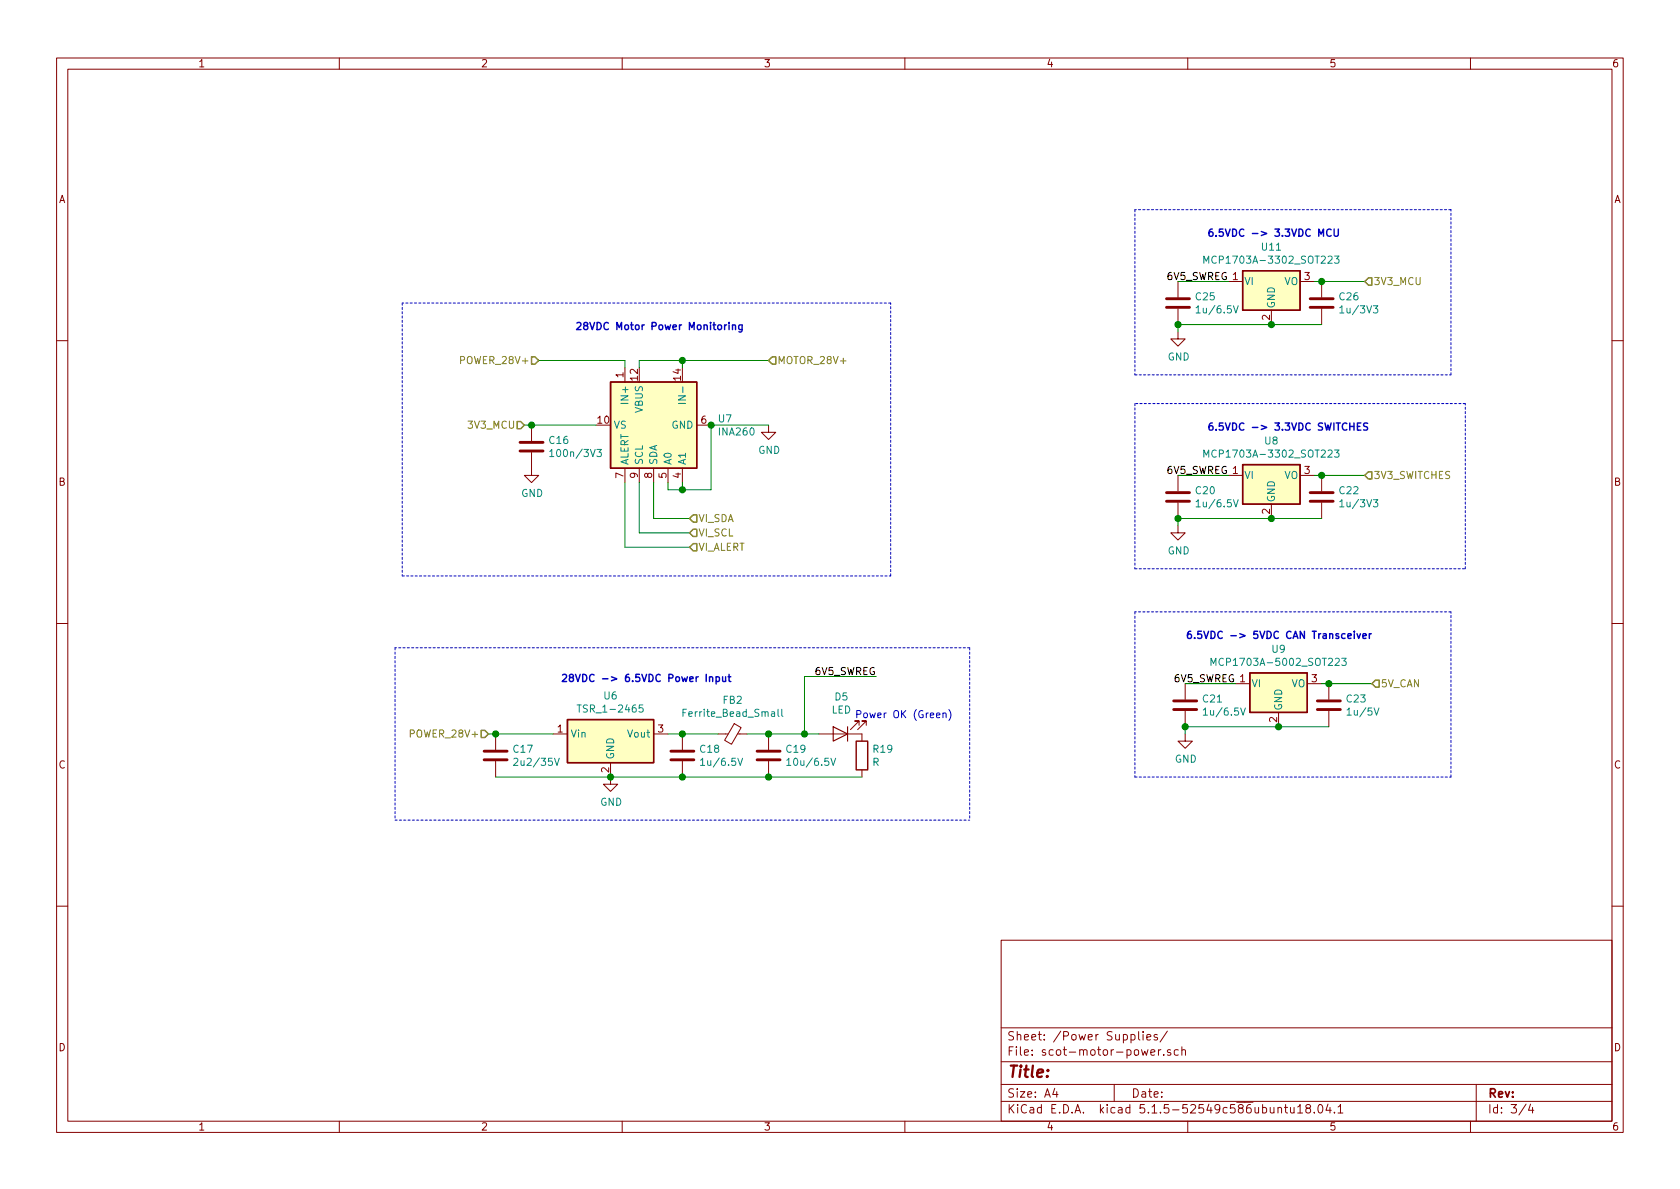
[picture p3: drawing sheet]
EESchema Schematic File Version 4
EELAYER 30 0
EELAYER END
$Descr A4 11693 8268
encoding utf-8
Sheet 3 4
Title ""
Date ""
Rev ""
Comp ""
Comment1 ""
Comment2 ""
Comment3 ""
Comment4 ""
$EndDescr
$Comp
L Sensor:INA260 U7
U 1 1
P 4550 2950
F 0 "U7" V 4504 2506 50  0000 R CNN
F 1 "INA260" V 4595 2506 50  0000 R CNN
F 2 "Package_SO:TSSOP-16_4.4x5mm_P0.65mm" H 4550 2350 50  0001 C CNN
F 3 "http://www.ti.com/lit/ds/symlink/ina260.pdf" H 4550 2850 50  0001 C CNN
	1    4550 2950
	0    -1   1    0   
$EndComp
Text HLabel 3750 2500 0    50   Input ~ 0
POWER_28V+
$Comp
L Device:C C17
U 1 1
P 3450 5250
F 0 "C17" H 3565 5296 50  0000 L CNN
F 1 "2u2/35V" H 3565 5205 50  0000 L CNN
F 2 "Capacitor_SMD:C_0603_1608Metric_Pad1.05x0.95mm_HandSolder" H 3488 5100 50  0001 C CNN
F 3 "~" H 3450 5250 50  0001 C CNN
	1    3450 5250
	1    0    0    -1  
$EndComp
$Comp
L Device:C C18
U 1 1
P 4750 5250
F 0 "C18" H 4865 5296 50  0000 L CNN
F 1 "1u/6.5V" H 4865 5205 50  0000 L CNN
F 2 "Capacitor_SMD:C_0603_1608Metric_Pad1.05x0.95mm_HandSolder" H 4788 5100 50  0001 C CNN
F 3 "~" H 4750 5250 50  0001 C CNN
	1    4750 5250
	1    0    0    -1  
$EndComp
$Comp
L Device:Ferrite_Bead_Small FB2
U 1 1
P 5100 5100
F 0 "FB2" V 4863 5100 50  0000 C CNN
F 1 "Ferrite_Bead_Small" V 4954 5100 50  0000 C CNN
F 2 "Inductor_SMD:L_0805_2012Metric_Pad1.15x1.40mm_HandSolder" V 5030 5100 50  0001 C CNN
F 3 "~" H 5100 5100 50  0001 C CNN
	1    5100 5100
	0    1    1    0   
$EndComp
$Comp
L Device:C C19
U 1 1
P 5350 5250
F 0 "C19" H 5465 5296 50  0000 L CNN
F 1 "10u/6.5V" H 5465 5205 50  0000 L CNN
F 2 "Capacitor_SMD:C_0805_2012Metric_Pad1.15x1.40mm_HandSolder" H 5388 5100 50  0001 C CNN
F 3 "~" H 5350 5250 50  0001 C CNN
	1    5350 5250
	1    0    0    -1  
$EndComp
$Comp
L Regulator_Linear:MCP1703A-3302_SOT223 U8
U 1 1
P 8850 3300
F 0 "U8" H 8850 3542 50  0000 C CNN
F 1 "MCP1703A-3302_SOT223" H 8850 3451 50  0000 C CNN
F 2 "Package_TO_SOT_SMD:SOT-223-3_TabPin2" H 8850 3500 50  0001 C CNN
F 3 "http://ww1.microchip.com/downloads/en/DeviceDoc/20005122B.pdf" H 8850 3250 50  0001 C CNN
	1    8850 3300
	1    0    0    -1  
$EndComp
$Comp
L Device:C C20
U 1 1
P 8200 3450
F 0 "C20" H 8315 3496 50  0000 L CNN
F 1 "1u/6.5V" H 8315 3405 50  0000 L CNN
F 2 "Capacitor_SMD:C_0603_1608Metric_Pad1.05x0.95mm_HandSolder" H 8238 3300 50  0001 C CNN
F 3 "~" H 8200 3450 50  0001 C CNN
	1    8200 3450
	1    0    0    -1  
$EndComp
Wire Wire Line
	8850 3600 8200 3600
Wire Wire Line
	8200 3300 8550 3300
$Comp
L Device:C C22
U 1 1
P 9200 3450
F 0 "C22" H 9315 3496 50  0000 L CNN
F 1 "1u/3V3" H 9315 3405 50  0000 L CNN
F 2 "Capacitor_SMD:C_0603_1608Metric_Pad1.05x0.95mm_HandSolder" H 9238 3300 50  0001 C CNN
F 3 "~" H 9200 3450 50  0001 C CNN
	1    9200 3450
	1    0    0    -1  
$EndComp
Wire Wire Line
	8850 3600 9200 3600
Connection ~ 8850 3600
Wire Wire Line
	9200 3300 9150 3300
Wire Wire Line
	5350 5100 5200 5100
Wire Wire Line
	5000 5100 4750 5100
Wire Wire Line
	4650 5100 4750 5100
Connection ~ 4750 5100
Connection ~ 4250 5400
Wire Wire Line
	4250 5400 3450 5400
Connection ~ 4750 5400
Wire Wire Line
	4750 5400 4250 5400
Wire Wire Line
	3450 5100 3850 5100
$Comp
L power:GND #PWR0131
U 1 1
P 8200 3650
F 0 "#PWR0131" H 8200 3400 50  0001 C CNN
F 1 "GND" H 8205 3477 50  0000 C CNN
F 2 "" H 8200 3650 50  0001 C CNN
F 3 "" H 8200 3650 50  0001 C CNN
	1    8200 3650
	1    0    0    -1  
$EndComp
Wire Wire Line
	8200 3600 8200 3650
Connection ~ 8200 3600
Wire Wire Line
	5600 5100 5350 5100
Connection ~ 5350 5100
$Comp
L power:GND #PWR0133
U 1 1
P 4250 5400
F 0 "#PWR0133" H 4250 5150 50  0001 C CNN
F 1 "GND" H 4255 5227 50  0000 C CNN
F 2 "" H 4250 5400 50  0001 C CNN
F 3 "" H 4250 5400 50  0001 C CNN
	1    4250 5400
	1    0    0    -1  
$EndComp
Text HLabel 9500 3300 2    50   Input ~ 0
3V3_SWITCHES
Wire Wire Line
	9500 3300 9200 3300
Connection ~ 9200 3300
$Comp
L Device:C C21
U 1 1
P 8250 4900
F 0 "C21" H 8365 4946 50  0000 L CNN
F 1 "1u/6.5V" H 8365 4855 50  0000 L CNN
F 2 "Capacitor_SMD:C_0603_1608Metric_Pad1.05x0.95mm_HandSolder" H 8288 4750 50  0001 C CNN
F 3 "~" H 8250 4900 50  0001 C CNN
	1    8250 4900
	1    0    0    -1  
$EndComp
Wire Wire Line
	8250 4750 8600 4750
$Comp
L Device:C C23
U 1 1
P 9250 4900
F 0 "C23" H 9365 4946 50  0000 L CNN
F 1 "1u/5V" H 9365 4855 50  0000 L CNN
F 2 "Capacitor_SMD:C_0603_1608Metric_Pad1.05x0.95mm_HandSolder" H 9288 4750 50  0001 C CNN
F 3 "~" H 9250 4900 50  0001 C CNN
	1    9250 4900
	1    0    0    -1  
$EndComp
Wire Wire Line
	9250 4750 9200 4750
$Comp
L power:GND #PWR0135
U 1 1
P 8250 5100
F 0 "#PWR0135" H 8250 4850 50  0001 C CNN
F 1 "GND" H 8255 4927 50  0000 C CNN
F 2 "" H 8250 5100 50  0001 C CNN
F 3 "" H 8250 5100 50  0001 C CNN
	1    8250 5100
	1    0    0    -1  
$EndComp
Wire Wire Line
	8250 5050 8250 5100
Connection ~ 8250 5050
Text HLabel 9550 4750 2    50   Input ~ 0
5V_CAN
Wire Wire Line
	9550 4750 9250 4750
Connection ~ 9250 4750
Wire Wire Line
	8250 5050 8900 5050
$Comp
L Regulator_Linear:MCP1703A-5002_SOT223 U9
U 1 1
P 8900 4750
F 0 "U9" H 8900 4992 50  0000 C CNN
F 1 "MCP1703A-5002_SOT223" H 8900 4901 50  0000 C CNN
F 2 "Package_TO_SOT_SMD:SOT-223-3_TabPin2" H 8900 4950 50  0001 C CNN
F 3 "http://ww1.microchip.com/downloads/en/DeviceDoc/20005122B.pdf" H 8900 4700 50  0001 C CNN
	1    8900 4750
	1    0    0    -1  
$EndComp
Connection ~ 8900 5050
Wire Wire Line
	8900 5050 9250 5050
$Comp
L Regulator_Switching:TSR_1-2465 U6
U 1 1
P 4250 5200
F 0 "U6" H 4250 5567 50  0000 C CNN
F 1 "TSR_1-2465" H 4250 5476 50  0000 C CNN
F 2 "Converter_DCDC:Converter_DCDC_TRACO_TSR-1_THT" H 4250 5050 50  0001 L CIN
F 3 "http://www.tracopower.com/products/tsr1.pdf" H 4250 5200 50  0001 C CNN
	1    4250 5200
	1    0    0    -1  
$EndComp
Wire Wire Line
	4650 3350 4650 3400
Wire Wire Line
	4650 3400 4750 3400
Wire Wire Line
	4750 3400 4750 3350
Wire Wire Line
	4750 3400 4950 3400
Wire Wire Line
	4950 3400 4950 2950
Connection ~ 4750 3400
$Comp
L power:GND #PWR0136
U 1 1
P 5350 2950
F 0 "#PWR0136" H 5350 2700 50  0001 C CNN
F 1 "GND" H 5355 2777 50  0000 C CNN
F 2 "" H 5350 2950 50  0001 C CNN
F 3 "" H 5350 2950 50  0001 C CNN
	1    5350 2950
	1    0    0    -1  
$EndComp
Wire Wire Line
	5350 2950 4950 2950
Connection ~ 4950 2950
Text HLabel 5350 2500 2    50   Input ~ 0
MOTOR_28V+
Wire Wire Line
	5350 2500 4750 2500
Wire Wire Line
	4750 2500 4750 2550
Wire Wire Line
	4450 2550 4450 2500
Wire Wire Line
	4350 2500 4350 2550
Wire Wire Line
	4350 2500 3750 2500
Text HLabel 3650 2950 0    50   Input ~ 0
3V3_MCU
$Comp
L Device:C C16
U 1 1
P 3700 3100
F 0 "C16" H 3815 3146 50  0000 L CNN
F 1 "100n/3V3" H 3815 3055 50  0000 L CNN
F 2 "Capacitor_SMD:C_0603_1608Metric_Pad1.05x0.95mm_HandSolder" H 3738 2950 50  0001 C CNN
F 3 "~" H 3700 3100 50  0001 C CNN
	1    3700 3100
	1    0    0    -1  
$EndComp
Connection ~ 3700 2950
Wire Wire Line
	3700 2950 3650 2950
$Comp
L power:GND #PWR0137
U 1 1
P 3700 3250
F 0 "#PWR0137" H 3700 3000 50  0001 C CNN
F 1 "GND" H 3705 3077 50  0000 C CNN
F 2 "" H 3700 3250 50  0001 C CNN
F 3 "" H 3700 3250 50  0001 C CNN
	1    3700 3250
	1    0    0    -1  
$EndComp
Wire Wire Line
	4550 3350 4550 3600
Wire Wire Line
	4550 3600 4800 3600
Wire Wire Line
	4450 3350 4450 3700
Wire Wire Line
	4450 3700 4800 3700
Wire Wire Line
	4350 3800 4800 3800
Text HLabel 4800 3600 2    50   Input ~ 0
VI_SDA
Text HLabel 4800 3700 2    50   Input ~ 0
VI_SCL
Text HLabel 4800 3800 2    50   Input ~ 0
VI_ALERT
Text HLabel 3400 5100 0    50   Input ~ 0
POWER_28V+
Wire Wire Line
	3450 5100 3400 5100
Connection ~ 3450 5100
Connection ~ 5350 5400
Wire Wire Line
	5350 5400 4750 5400
Text Notes 8250 4450 0    50   ~ 10
6.5VDC -> 5VDC CAN Transceiver
Text Notes 8400 3000 0    50   ~ 10
6.5VDC -> 3.3VDC SWITCHES
Text Notes 3900 4750 0    50   ~ 10
28VDC -> 6.5VDC Power Input
Text Notes 4000 2300 0    50   ~ 10
28VDC Motor Power Monitoring
$Comp
L Device:LED D5
U 1 1
P 5850 5100
F 0 "D5" H 5843 4845 50  0000 C CNN
F 1 "LED" H 5843 4936 50  0000 C CNN
F 2 "LED_SMD:LED_1210_3225Metric_Pad1.42x2.65mm_HandSolder" H 5850 5100 50  0001 C CNN
F 3 "~" H 5850 5100 50  0001 C CNN
	1    5850 5100
	-1   0    0    1   
$EndComp
$Comp
L Device:R R19
U 1 1
P 6000 5250
F 0 "R19" H 6070 5296 50  0000 L CNN
F 1 "R" H 6070 5205 50  0000 L CNN
F 2 "Resistor_SMD:R_0805_2012Metric_Pad1.15x1.40mm_HandSolder" V 5930 5250 50  0001 C CNN
F 3 "~" H 6000 5250 50  0001 C CNN
	1    6000 5250
	1    0    0    -1  
$EndComp
Wire Wire Line
	6000 5400 5350 5400
Wire Wire Line
	5700 5100 5600 5100
Connection ~ 5600 5100
Text Notes 5950 5000 0    50   ~ 0
Power OK (Green)
Wire Notes Line
	2750 4500 2750 5700
Wire Notes Line
	2750 5700 6750 5700
Wire Notes Line
	6750 4500 2750 4500
Wire Notes Line
	6750 4500 6750 5700
Wire Notes Line
	7900 2800 7900 3950
Wire Notes Line
	7900 3950 10200 3950
Wire Notes Line
	10200 3950 10200 2800
Wire Notes Line
	10200 2800 7900 2800
Wire Notes Line
	7900 4250 7900 5400
Wire Notes Line
	7900 5400 10100 5400
Wire Notes Line
	10100 5400 10100 4250
Wire Notes Line
	10100 4250 7900 4250
Wire Notes Line
	2800 2100 2800 4000
Wire Notes Line
	2800 4000 6200 4000
Wire Notes Line
	6200 4000 6200 2100
Wire Notes Line
	6200 2100 2800 2100
Wire Wire Line
	4750 2500 4450 2500
Connection ~ 4750 2500
$Comp
L Regulator_Linear:MCP1703A-3302_SOT223 U11
U 1 1
P 8850 1950
F 0 "U11" H 8850 2192 50  0000 C CNN
F 1 "MCP1703A-3302_SOT223" H 8850 2101 50  0000 C CNN
F 2 "Package_TO_SOT_SMD:SOT-223-3_TabPin2" H 8850 2150 50  0001 C CNN
F 3 "http://ww1.microchip.com/downloads/en/DeviceDoc/20005122B.pdf" H 8850 1900 50  0001 C CNN
	1    8850 1950
	1    0    0    -1  
$EndComp
$Comp
L Device:C C25
U 1 1
P 8200 2100
F 0 "C25" H 8315 2146 50  0000 L CNN
F 1 "1u/6.5V" H 8315 2055 50  0000 L CNN
F 2 "Capacitor_SMD:C_0603_1608Metric_Pad1.05x0.95mm_HandSolder" H 8238 1950 50  0001 C CNN
F 3 "~" H 8200 2100 50  0001 C CNN
	1    8200 2100
	1    0    0    -1  
$EndComp
Wire Wire Line
	8850 2250 8200 2250
Wire Wire Line
	8200 1950 8550 1950
$Comp
L Device:C C26
U 1 1
P 9200 2100
F 0 "C26" H 9315 2146 50  0000 L CNN
F 1 "1u/3V3" H 9315 2055 50  0000 L CNN
F 2 "Capacitor_SMD:C_0603_1608Metric_Pad1.05x0.95mm_HandSolder" H 9238 1950 50  0001 C CNN
F 3 "~" H 9200 2100 50  0001 C CNN
	1    9200 2100
	1    0    0    -1  
$EndComp
Wire Wire Line
	8850 2250 9200 2250
Connection ~ 8850 2250
Wire Wire Line
	9200 1950 9150 1950
$Comp
L power:GND #PWR0119
U 1 1
P 8200 2300
F 0 "#PWR0119" H 8200 2050 50  0001 C CNN
F 1 "GND" H 8205 2127 50  0000 C CNN
F 2 "" H 8200 2300 50  0001 C CNN
F 3 "" H 8200 2300 50  0001 C CNN
	1    8200 2300
	1    0    0    -1  
$EndComp
Wire Wire Line
	8200 2250 8200 2300
Connection ~ 8200 2250
Text HLabel 9500 1950 2    50   Input ~ 0
3V3_MCU
Wire Wire Line
	9500 1950 9200 1950
Connection ~ 9200 1950
Text Notes 8400 1650 0    50   ~ 10
6.5VDC -> 3.3VDC MCU
Wire Notes Line
	7900 1450 7900 2600
Wire Notes Line
	7900 2600 10100 2600
Wire Notes Line
	10100 2600 10100 1450
Wire Notes Line
	10100 1450 7900 1450
Wire Wire Line
	5600 4700 6100 4700
Wire Wire Line
	5600 4700 5600 5100
Text Label 8600 4750 2    50   ~ 0
6V5_SWREG
Text Label 8550 3300 2    50   ~ 0
6V5_SWREG
Text Label 8550 1950 2    50   ~ 0
6V5_SWREG
Text Label 6100 4700 2    50   ~ 0
6V5_SWREG
Wire Wire Line
	4350 3350 4350 3800
Wire Wire Line
	3700 2950 4150 2950
$EndSCHEMATC
